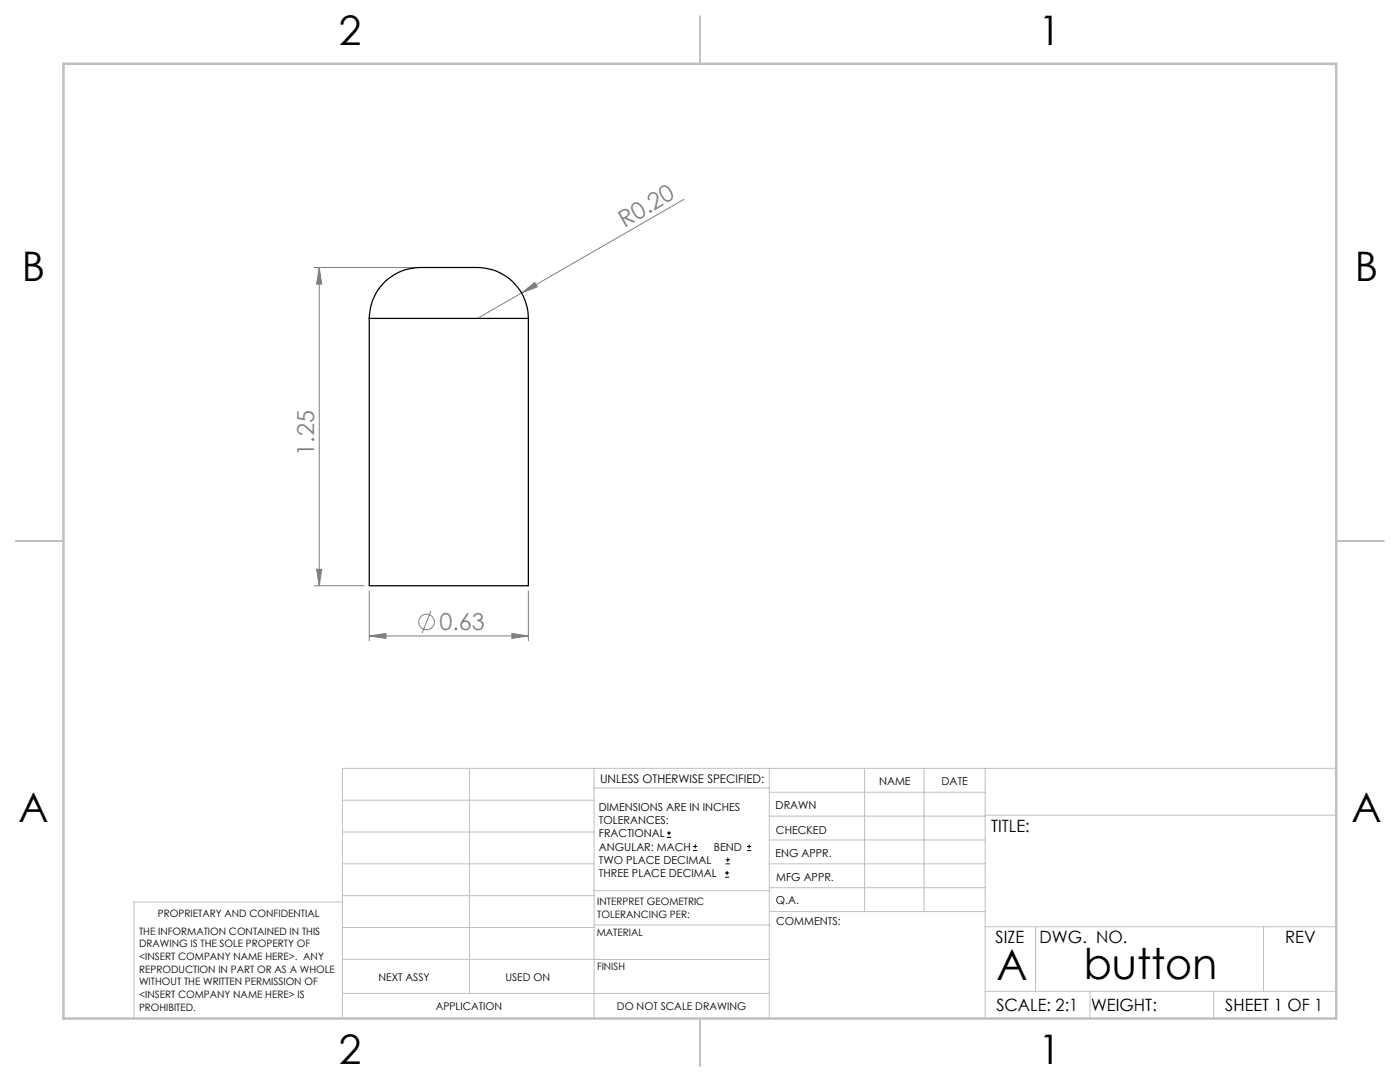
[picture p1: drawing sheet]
<svg xmlns="http://www.w3.org/2000/svg" width="279mm" height="216mm" viewBox="0 0 279 216" stroke-linecap="round" stroke-linejoin="round" font-family="sans-serif">
<g fill="none" stroke="#808080" stroke-width=".2">
<path d="M136.5 39.8l-32.4 18.7M62.7 53.4h20.2M63.7 53.4v63.5M63.7 53.4l.5 3.3h-1zM104.1 58.5l2.6-2.1 .5 .9zM104.1 58.5l-8.8 5M62.7 116.9h10M63.2 113.6h1l-.5 3.3zM73.7 117.9v10M105.4 117.9v10M73.7 126.9l3.3-.5v1zM73.7 126.9h31.7"/>
<path d="M86 121.9l-1.8 4.4M102.2 126.4l3.2 .5-3.2 .5z"/>
<circle cx="85.1" cy="124.1" r="1.56"/>
</g>
<g fill="none" stroke="#000" stroke-width=".2">
<path d="M133.1 167.1h.8M133.1 166.2h.8M133.5 165.8v.9M138.3 169.7h.8M138.3 168.9h.8M138.7 168.5v.8M144.7 175h.8M144.7 174.2h.8M144.8 172.4h.9M144.8 171.6h.9M145.1 173.8v.8M145.2 171.1v.9"/>
<path d="M149.1 169.7h.8M149.1 168.9h.8M149.5 168.5v.8"/>
</g>
<g fill="none" stroke="#c0c0c0" stroke-width=".2">
<path d="M68.3 159.7h50.3M93.7 153.3v44.9M118.6 153.3v49.9M118.6 157.2h34.9M153.5 153.3v49.9M153.5 158.1h43.1M172.5 153.3v28.6M184.4 153.3v28.6M196.6 153.3v49.9M266.7 153.3h-198.4v49.9M68.3 178.7h50.3M68.3 172.4h50.3"/>
<path d="M68.3 166h50.3M68.3 180h-41.6v23.2M118.6 177.7h35M153.5 167.6h43.1M153.5 162.8h43.1M153.5 172.4h43.1M153.5 177.1h43.1M196.6 162.7h70.1M68.3 198.2h85.2M68.3 191.4l85.2 .1M68.3 185.1h50.3M118.6 184.6h35"/>
<path d="M153.6 181.9h43M196.6 197.8h70.1M196.6 184.9h70.1M206.7 184.9v12.9M217.5 197.8v5.4M242.2 197.8v5.4M252.2 184.9v12.9"/>
</g>
<path d="M139.7 3.2v9.5M3.1 107.9h9.6M266.7 107.9h9.5M139.7 203.2v9.6" fill="none" stroke="#c0c0c0" stroke-width=".25"/>
<path d="M12.7 12.7h254v190.5h-254z" fill="none" stroke="#c0c0c0" stroke-width=".5"/>
<g fill="#808080">
<path d="M104.1 58.5l2.6-2.1 .5 .9z"/>
<path d="M102.2 126.4l3.2 .5-3.2 .5zM73.7 126.9l3.3-.5v1z"/>
<path d="M63.7 53.4l.5 3.3h-1zM63.2 113.6h1l-.5 3.3z"/>
</g>
<path d="M73.7 63.5a10.4 10.4 0 0 1 11.6-10.1h6a27.8 27.8 0 0 1 7 .4 10.2 10.2 0 0 1 7.1 9.7M73.7 63.5v53.4h31.7v-53.4M73.7 63.5h31.7" fill="none" stroke="#000" stroke-width=".25"/>
<g font-size="8.5">
<text x="198.9" y="195.5">A</text>
<text x="216.3" y="195.4">button</text>
</g>
<g font-size="8.1">
<text x="67.6" y="8.9">2</text>
<text x="207.3" y="8.9">1</text>
<text x="4.4" y="56.2">B</text>
<text x="270.4" y="56.2">B</text>
<text x="3.7" y="164.1">A</text>
<text x="269.7" y="164.1">A</text>
<text x="67.6" y="212.4">2</text>
<text x="207.3" y="212.4">1</text>
</g>
<g font-size="4.7" fill="#808080">
<text x="124.6" y="45.4" transform="rotate(-30 124.6 45.4)">R0.20</text>
<text x="62.7" y="90.9" transform="rotate(-90 62.7 90.9)">1.25</text>
<text x="87.7" y="125.8">0.63</text>
</g>
<g font-size="3.4">
<text x="197.8" y="166">TITLE:</text>
<text x="198.7" y="188.1">SIZE</text>
<text x="207.5" y="188.1">DWG. NO.</text>
<text x="256.5" y="188.2">REV</text>
<text x="198.8" y="201.7">SCALE: 2:1</text>
<text x="217.7" y="201.8">WEIGHT:</text>
<text x="244.5" y="201.7">SHEET 1 OF 1</text>
</g>
<text font-size="2.4" x="119.8" y="156.2">UNLESS OTHERWISE SPECIFIED:</text>
<g font-size="2.2">
<text x="119.5" y="161.8">DIMENSIONS ARE IN INCHES</text>
<text x="154.8" y="161.4">DRAWN</text>
<text x="175.4" y="156.6">NAME</text>
<text x="187.9" y="156.7">DATE</text>
<text x="119.5" y="164.4">TOLERANCES:</text>
<text x="119.5" y="167.1">FRACTIONAL</text>
<text x="154.9" y="166.3">CHECKED</text>
<text x="119.5" y="169.7">ANGULAR: MACH</text>
<text x="119.5" y="172.4">TWO PLACE DECIMAL</text>
<text x="142.5" y="169.7">BEND</text>
<text x="154.8" y="171">ENG APPR.</text>
<text x="119.5" y="175">THREE PLACE DECIMAL</text>
<text x="154.9" y="175.7">MFG APPR.</text>
<text x="154.9" y="180.4">Q.A.</text>
<text x="154.9" y="184.6">COMMENTS:</text>
</g>
<g font-size="2.1">
<text x="75.5" y="195.7">NEXT ASSY</text>
<text x="100.9" y="195.7">USED ON</text>
<text x="86.9" y="201.5">APPLICATION</text>
<text x="123.1" y="201.6">DO NOT SCALE DRAWING</text>
</g>
<g font-size="2">
<text x="31.5" y="182.9">PROPRIETARY AND CONFIDENTIAL</text>
<text x="119.2" y="180.6">INTERPRET GEOMETRIC</text>
<text x="119.2" y="183.1">TOLERANCING PER:</text>
<text x="27.8" y="186.5">THE INFORMATION CONTAINED IN THIS</text>
<text x="27.8" y="189">DRAWING IS THE SOLE PROPERTY OF</text>
<text x="27.8" y="191.6">&lt;INSERT COMPANY NAME HERE&gt;. ANY</text>
<text x="119.1" y="186.7">MATERIAL</text>
<text x="27.8" y="194.1">REPRODUCTION IN PART OR AS A WHOLE</text>
<text x="27.8" y="196.6">WITHOUT THE WRITTEN PERMISSION OF</text>
<text x="119.1" y="193.5">FINISH</text>
<text x="27.8" y="199.1">&lt;INSERT COMPANY NAME HERE&gt; IS</text>
<text x="27.8" y="201.7">PROHIBITED.</text>
</g>
</svg>
